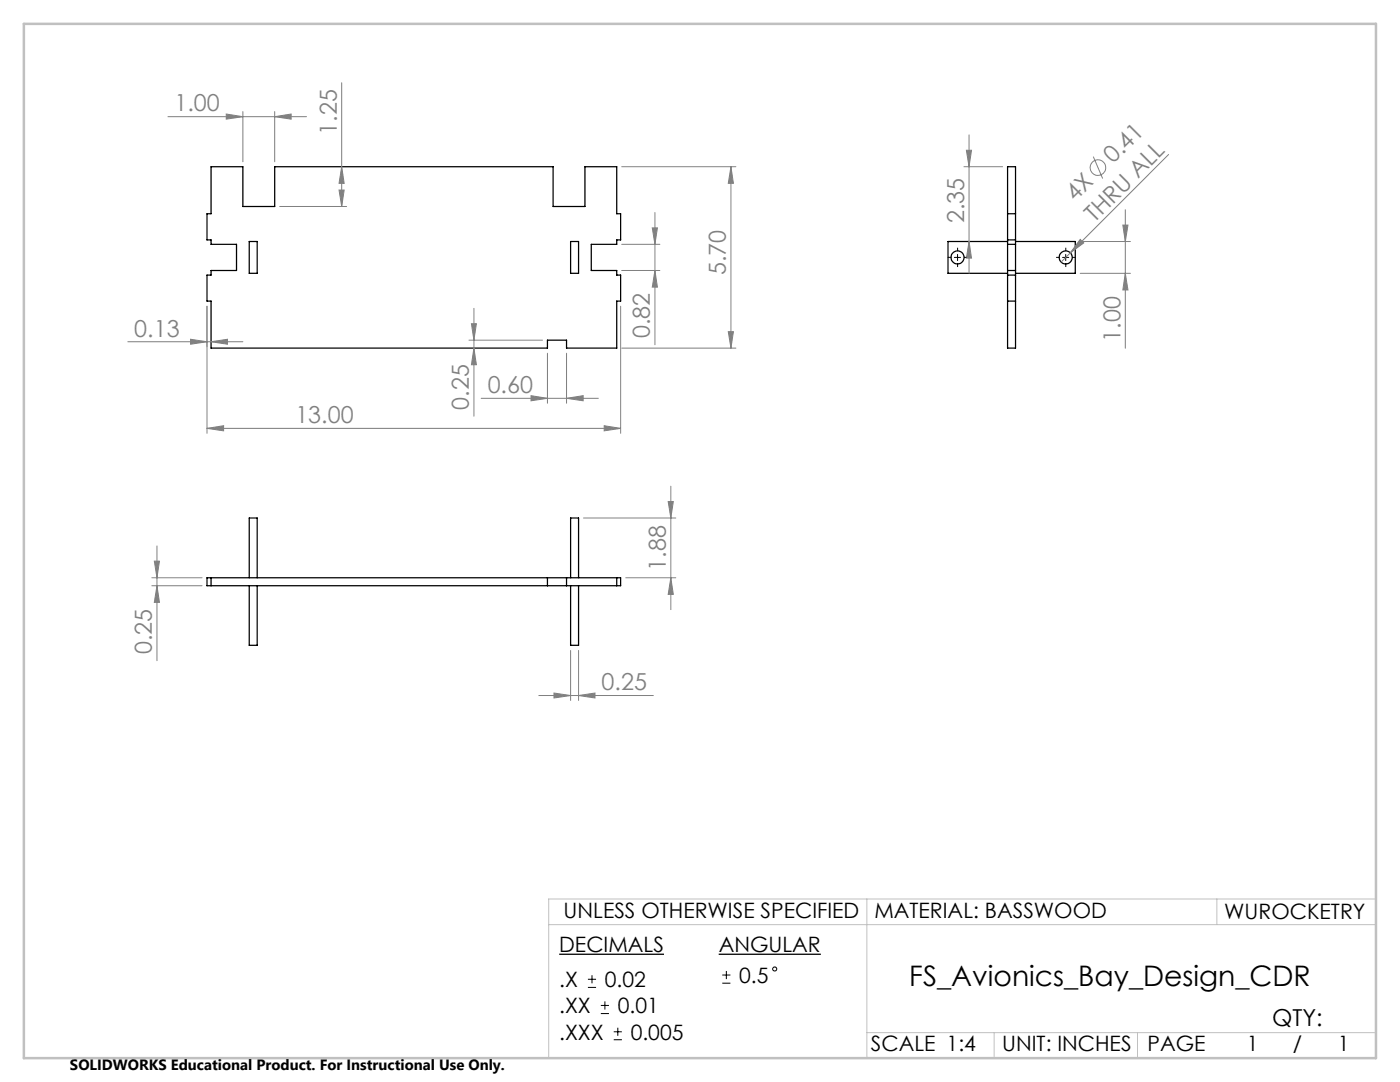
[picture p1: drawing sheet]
<svg xmlns="http://www.w3.org/2000/svg" width="279mm" height="216mm" viewBox="0 0 279 216" stroke-linecap="round" stroke-linejoin="round" font-family="sans-serif">
<g fill="none" stroke="#000" stroke-width=".25">
<path d="M42.1 33.3h6.4v7.9h6.3v-7.9h55.6v7.9h6.3v-7.9h6.4v9.4h.8v5.2h-.8v.9h-5.1v5.2h5.1v.9h.8v5.2h-.8v9.4h-10v-1.6h-3.8v1.6h-67.2v-9.4h-.8v-5.2h.8v-.9h5.1v-5.2h-5.1v-.9h-.8v-5.2h.8zM201.1 33.3h1.6v36.2h-1.6zM49.7 48.2h1.6v6.3h-1.6zM113.9 48.2h1.6v6.3h-1.6zM201.1 48.2h-11.9v6.3h11.9M201.1 42.7h1.6M201.1 47.9h1.6M201.1 48.8h1.6M201.1 54h1.6M201.1 54.9h1.6M202.7 48.2h11.9v6.3h-11.9M201.1 60.1h1.6"/>
<path d="M41.3 115.3h82.6v1.6h-82.6zM42.1 115.3v1.6M49.7 115.3v-11.9h1.6v11.9M49.7 116.9v11.9h1.6v-11.9M109.3 115.3v1.6M113.1 115.3v1.6M113.9 115.3v-11.9h1.6v11.9M113.9 116.9v11.9h1.6v-11.9M123.1 115.3v1.6"/>
<circle cx="191.1" cy="51.4" r="1.31"/>
<circle cx="212.7" cy="51.4" r="1.31"/>
</g>
<g fill="none" stroke="#808080" stroke-width=".2">
<path d="M68.2 16.5v24.7M33.5 23.3h27.7M45.2 22.8l3.3 .5-3.3 .5zM48.5 22.3v10M54.8 23.3l3.3-.5v1zM54.8 22.3v10M67.7 37.9h1l-.5 3.3zM68.2 33.3l.5 3.3h-1zM124.1 33.3h22.8M145.9 33.3l.5 3.3h-1.1zM145.9 33.3v36.2M192.4 33.3h7.7"/>
<path d="M192.9 30h1l-.5 3.3zM193.4 26.9v27.6M218.2 31.3l1.9 4.3M233.2 30.8l-21.4 21.5M55.8 41.2h13.4M124.1 54h7.6M124.1 48.8h7.6M130.2 45.5h1l-.5 3.3zM130.7 54l.5 3.3h-1zM130.7 42.4v26.4M193.4 48.2l.5 3.3h-1zM215.6 47.8l.7 .7-2.7 1.9z"/>
<path d="M215.6 54.5h10M215.6 48.2h10M224.1 44.9h1l-.5 3.3zM224.6 54.5l.5 3.4h-1zM224.6 41.8v27.7M25.5 68.2h23M38 67.7l3.3 .5-3.3 .5zM41.3 61.1v25.4M42.1 68.2l3.3-.5v1zM93.6 67.9h14.7M94.1 64.6h1l-.5 3.3zM94.6 61.5v21.5"/>
<path d="M94.6 69.5l.5 3.3h-1zM96 79.5h23.4M106 79l3.3 .5-3.3 .5zM109.3 70.5v10M113.1 79.5l3.3-.5v1zM113.1 70.5v10M123.9 61.1v25.4M124.1 69.5h22.8M145.3 66.2h1.1l-.5 3.3zM41.3 85.5l3.3-.6v1.1zM41.3 85.5h82.6M120.6 84.9l3.3 .6-3.3 .5z"/>
<path d="M133.9 97v24.6M30.3 115.3h10M30.3 116.9h10M30.8 112h1l-.5 3.3zM31.3 116.9l.5 3.3h-1zM31.3 108.9v22.9M116.5 103.4h18.4M124.9 115.3h10M133.3 100.1h1.1l-.5 3.3zM133.9 115.3l.5 3.3h-1.1zM107.5 138.8h22.9M110.6 138.3l3.3 .5-3.3 .5z"/>
<path d="M113.9 129.8v10M115.5 138.8l3.2-.5v1zM115.5 129.8v10"/>
<circle cx="219.1" cy="33.4" r="1.55"/>
</g>
<g fill="none" stroke="#000" stroke-width=".2">
<path d="M190.5 51.4h1.2M191.1 50.8v1.2M212.1 51.4h1.2M212.7 50.8v1.2M117.3 197h1.7M117.3 195.4h1.7M118.1 194.6v1.6M120.7 199.8v1.6M144.1 196.2h1.7M144.1 194.6h1.7M145 193.7v1.7M119.9 202.2h1.6"/>
<path d="M119.9 200.6h1.6M122.5 207.5h1.6M122.5 205.9h1.6M123.3 205.1v1.6"/>
<circle cx="154.6" cy="193.4" r=".41"/>
</g>
<path d="M111.6 190.4h20.9M143.4 190.4h20.4" fill="none" stroke="#000" stroke-width=".26"/>
<path d="M189.9 51.4h-.7M191.1 50.1v-.7M191.1 52.6v.7M192.4 51.4h.6M211.4 51.4h-.6M212.7 50.1v-.7M212.7 52.6v.7M213.9 51.4h.7" fill="none" stroke="#000" stroke-width=".2" stroke-dasharray="15.2 1.3 1.3 1.3" stroke-linecap="butt"/>
<path d="M173 179.4v31.7M242.9 179.4v5.1M274.6 179.4h-165.1v31.7M109.5 184.5h165.1M173 206.1h101.6M198.4 206.1v5M227 206.1v5" fill="none" stroke="#c0c0c0" stroke-width=".2"/>
<path d="M4.8 4.8h269.8v206.3h-269.8z" fill="none" stroke="#c0c0c0" stroke-width=".5"/>
<g fill="#808080">
<path d="M215.6 47.8l.7 .7-2.7 1.9z"/>
<path d="M54.8 23.3l3.3-.5v1zM45.2 22.8l3.3 .5-3.3 .5z"/>
<path d="M41.3 85.5l3.3-.6v1.1zM120.6 84.9l3.3 .6-3.3 .5zM110.6 138.3l3.3 .5-3.3 .5zM115.5 138.8l3.2-.5v1z"/>
<path d="M106 79l3.3 .5-3.3 .5zM113.1 79.5l3.3-.5v1z"/>
<path d="M94.6 69.5l.5 3.3h-1zM94.1 64.6h1l-.5 3.3zM224.6 54.5l.5 3.4h-1zM224.1 44.9h1l-.5 3.3z"/>
<path d="M130.7 54l.5 3.3h-1zM130.2 45.5h1l-.5 3.3z"/>
<path d="M145.9 33.3l.5 3.3h-1.1zM145.3 66.2h1.1l-.5 3.3zM133.3 100.1h1.1l-.5 3.3zM133.9 115.3l.5 3.3h-1.1zM30.8 112h1l-.5 3.3zM31.3 116.9l.5 3.3h-1zM192.9 30h1l-.5 3.3zM193.4 48.2l.5 3.3h-1z"/>
<path d="M68.2 33.3l.5 3.3h-1zM67.7 37.9h1l-.5 3.3z"/>
<path d="M38 67.7l3.3 .5-3.3 .5zM42.1 68.2l3.3-.5v1z"/>
</g>
<text font-size="5.6" x="181.5" y="196.7">FS_Avionics_Bay_Design_CDR</text>
<g font-size="4.7" fill="#808080">
<text x="34.8" y="22.2">1.00</text>
<text x="67.2" y="26.8" transform="rotate(-90 67.2 26.8)">1.25</text>
<text x="222.2" y="32.8" transform="rotate(-45 222.2 32.8)">0.41</text>
<text x="214.6" y="40.4" transform="rotate(-45 214.6 40.4)">4X</text>
<text x="192.4" y="44.5" transform="rotate(-90 192.4 44.5)">2.35</text>
<text x="218.4" y="44.5" transform="rotate(-45 218.4 44.5)">THRU ALL</text>
<text x="144.9" y="54.9" transform="rotate(-90 144.9 54.9)">5.70</text>
<text x="26.8" y="67.2">0.13</text>
<text x="129.7" y="67.5" transform="rotate(-90 129.7 67.5)">0.82</text>
<text x="223.6" y="68.2" transform="rotate(-90 223.6 68.2)">1.00</text>
<text x="93.6" y="81.7" transform="rotate(-90 93.6 81.7)">0.25</text>
<text x="97.3" y="78.4">0.60</text>
<text x="58.9" y="84.4">13.00</text>
<text x="132.9" y="113.8" transform="rotate(-90 132.9 113.8)">1.88</text>
<text x="30.3" y="130.5" transform="rotate(-90 30.3 130.5)">0.25</text>
<text x="120.1" y="137.8">0.25</text>
</g>
<text font-size="4.7" x="253.9" y="204.7">QTY:</text>
<g font-size="4.2">
<text x="112.5" y="183.3">UNLESS OTHERWISE SPECIFIED</text>
<text x="174.5" y="183.1">MATERIAL: BASSWOOD</text>
<text x="244.3" y="183.3">WUROCKETRY</text>
<text x="111.6" y="190">DECIMALS</text>
<text x="143.4" y="190">ANGULAR</text>
<text x="111.6" y="197">.X</text>
<text x="120.7" y="197">0.02</text>
<text x="147.5" y="196.1">0.5</text>
<text x="111.6" y="202.2">.XX</text>
<text x="123.3" y="202.2">0.01</text>
<text x="111.6" y="207.5">.XXX</text>
<text x="125.9" y="207.5">0.005</text>
<text x="173.8" y="209.8">SCALE 1:4</text>
<text x="200" y="209.8">UNIT: INCHES</text>
<text x="229" y="209.8">PAGE</text>
<text x="248.8" y="209.8">1</text>
<text x="258" y="209.8">/</text>
<text x="267" y="209.8">1</text>
</g>
<text font-size="3" x="14" y="213.5">SOLIDWORKS Educational Product. For Instructional Use Only.</text>
</svg>
